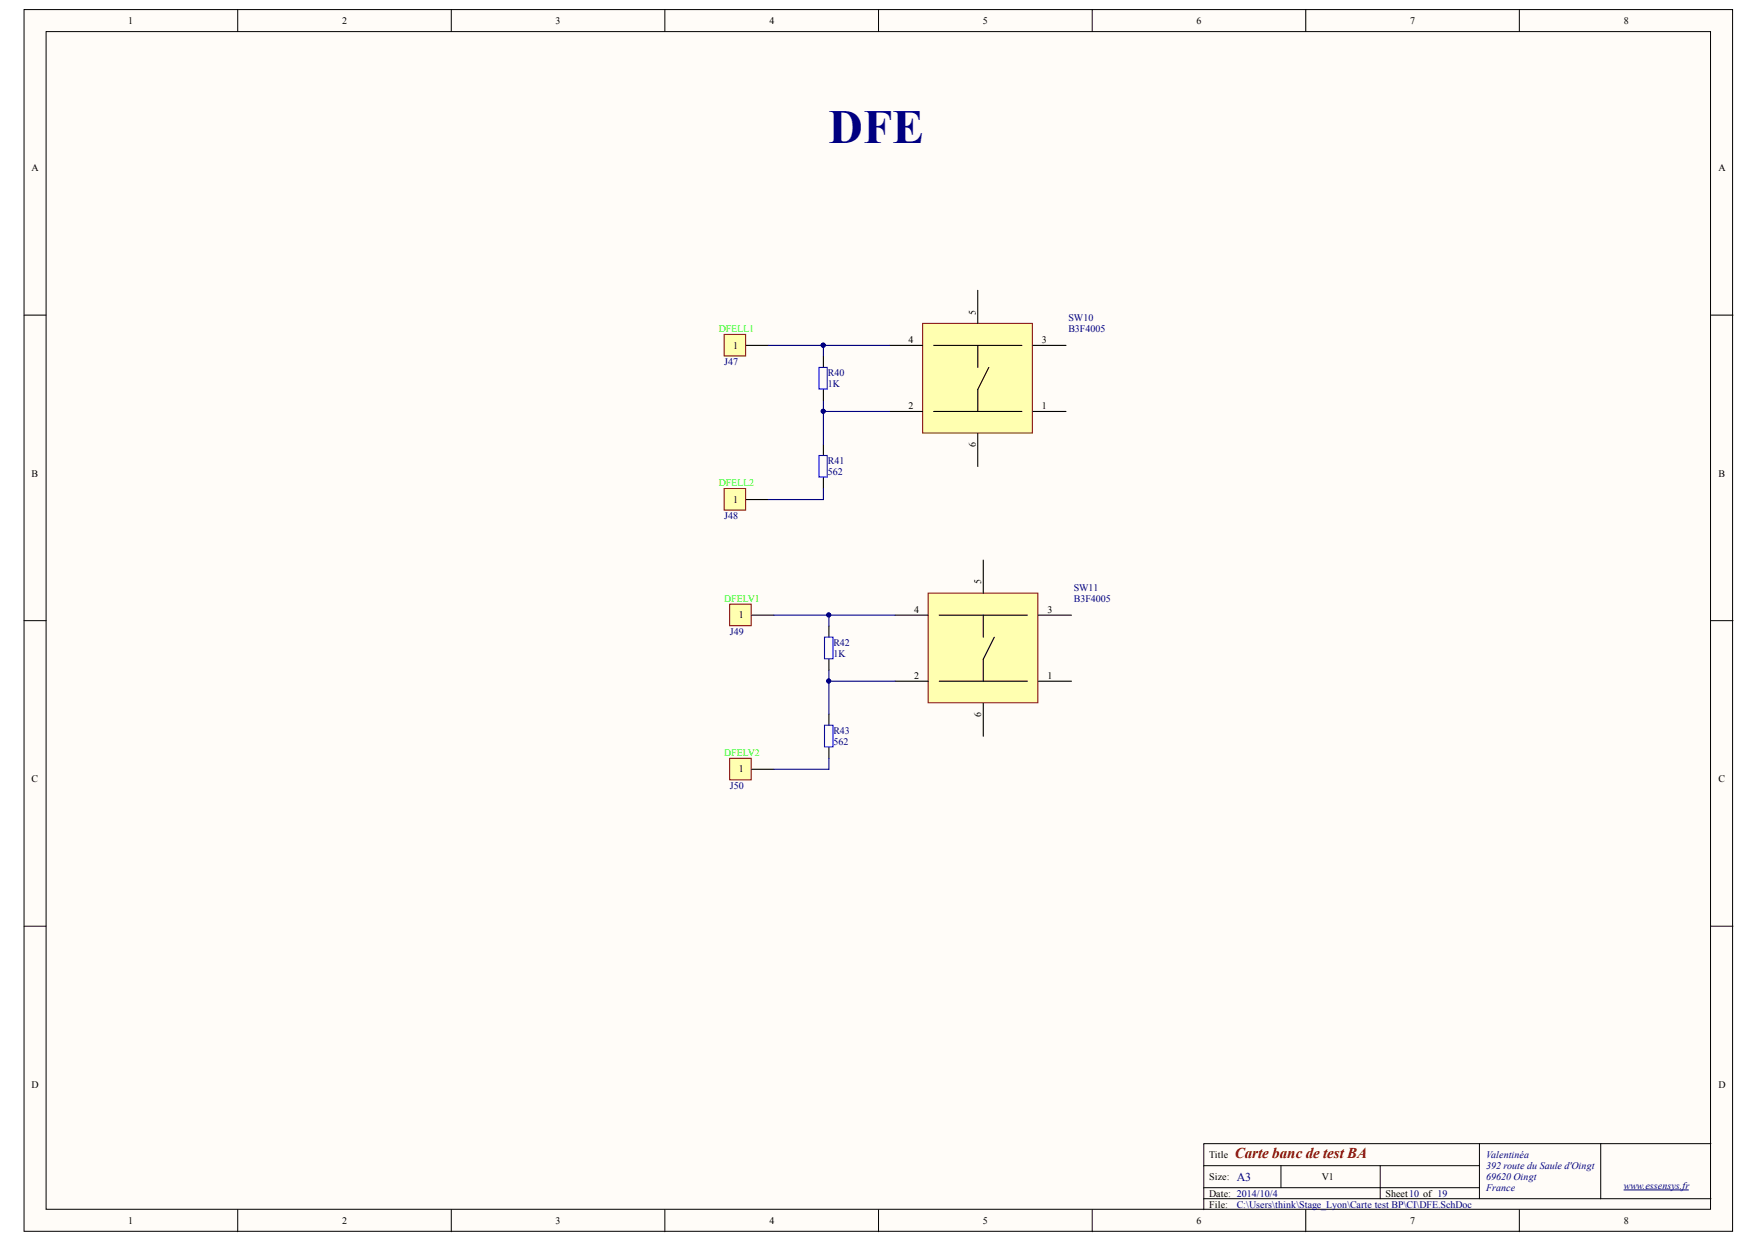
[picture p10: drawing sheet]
<svg xmlns="http://www.w3.org/2000/svg" width="297mm" height="210mm" viewBox="0 0 297 210" stroke-linecap="round" stroke-linejoin="round" font-family="sans-serif">
<g fill="#fffcf8" stroke="#000" stroke-width=".17">
<path d="M4.1 1.6h288.3v206.2h-288.3z"/>
<path d="M7.8 5.3h280.9v198.7h-280.9z"/>
</g>
<g fill="none" stroke="#000" stroke-width=".17">
<path d="M40.1 1.6v3.7M76.2 1.6v3.7M112.2 1.6v3.7M148.3 1.6v3.7M184.3 1.6v3.7M220.4 1.6v3.7M256.4 1.6v3.7M4.1 53.2h3.7M288.8 53.2h3.7M4.1 104.7h3.7M288.8 104.7h3.7M4.1 156.3h3.7"/>
<path d="M288.8 156.3h3.7M203.2 196.7h46.5M216.2 196.7v3.7M232.9 196.7v5.6M249.7 193v9.3M270.2 193h-67v11.1M288.8 193h-18.6v9.3M40.1 204.1v3.7M76.2 204.1v3.7M112.2 204.1v3.7M148.3 204.1v3.7M184.3 204.1v3.7"/>
<path d="M203.2 202.3h85.6M203.2 200.4h46.5M220.4 204.1v3.7M256.4 204.1v3.7"/>
</g>
<path d="M274.1 200.8h10.9" fill="none" stroke="#000080" stroke-width=".17"/>
<path d="M122.2 56.4h3.6v3.7h-3.6z" fill="#ffffb0" stroke="#800000" stroke-width=".17"/>
<path d="M125.9 58.3h3.8" fill="none" stroke="#000" stroke-width=".19"/>
<path d="M155.7 54.6h18.5v18.5h-18.5z" fill="#ffffb0" stroke="#800000" stroke-width=".17"/>
<path d="M150.1 58.3h5.6M157.6 58.3h14.9M165 49v5.6M165 58.3v3.7M174.3 58.3h5.6M150.1 69.4h5.6M157.6 69.4h14.9M165 73.1v5.6M166.9 62l-1.9 3.7v3.7M174.3 69.4h5.6" fill="none" stroke="#000" stroke-width=".19"/>
<path d="M122.2 82.4h3.6v3.7h-3.6z" fill="#ffffb0" stroke="#800000" stroke-width=".17"/>
<path d="M125.9 84.3h3.8" fill="none" stroke="#000" stroke-width=".19"/>
<path d="M123.2 101.9h3.6v3.7h-3.6z" fill="#ffffb0" stroke="#800000" stroke-width=".17"/>
<path d="M139 75v1.9M139 80.6v1.8M126.9 103.8h3.7" fill="none" stroke="#000" stroke-width=".19"/>
<path d="M138.2 76.9h1.4v3.6h-1.4z" fill="none" stroke="#00f" stroke-width=".19"/>
<path d="M123.2 127.9h3.6v3.7h-3.6z" fill="#ffffb0" stroke="#800000" stroke-width=".17"/>
<path d="M139 60.1v1.9M139 65.7v1.9M126.9 129.8h3.7" fill="none" stroke="#000" stroke-width=".19"/>
<path d="M129.7 58.3h20.4M139 58.3v1.8M139 67.6v7.4M139 69.4h11.1M139 82.4v1.9h-9.3" fill="none" stroke="#000080" stroke-width=".19"/>
<g fill="#000080" stroke="#000080" stroke-width=".17">
<circle cx="138.9" cy="69.4" r=".33"/>
<circle cx="138.9" cy="58.2" r=".33"/>
</g>
<path d="M138.2 62h1.4v3.6h-1.4z" fill="none" stroke="#00f" stroke-width=".19"/>
<path d="M156.6 100.1h18.6v18.5h-18.6z" fill="#ffffb0" stroke="#800000" stroke-width=".17"/>
<g fill="none" stroke="#000" stroke-width=".19">
<path d="M165.9 94.5v5.6M139.9 105.7v1.8M139.9 111.2v1.9M151.1 103.8h5.5M151.1 114.9h5.5M158.5 103.8h14.9M158.5 114.9h14.9M165.9 103.8v3.7M165.9 118.7v5.5M167.8 107.5l-1.9 3.7v3.7M175.3 103.8h5.5M175.3 114.9h5.5"/>
<path d="M139.9 120.5v1.9M139.9 126.1v1.8"/>
</g>
<path d="M139.2 107.5h1.4v3.7h-1.4zM139.2 122.4h1.4v3.6h-1.4z" fill="none" stroke="#00f" stroke-width=".19"/>
<path d="M130.6 103.8h9.3M139.9 113.1v7.4M139.9 114.9h11.2M151.1 103.8h-11.2v1.9M139.9 127.9v1.9h-9.3" fill="none" stroke="#000080" stroke-width=".19"/>
<g fill="#000080" stroke="#000080" stroke-width=".17">
<circle cx="139.9" cy="114.9" r=".33"/>
<circle cx="139.9" cy="103.8" r=".33"/>
</g>
<text font-size="8" fill="#000080" x="139.9" y="24.1">DFE</text>
<text font-size="2.5" fill="#800000" x="208.4" y="195.4">Carte banc de test BA</text>
<text font-size="2" fill="#000080" x="208.7" y="199.2">A3</text>
<g font-size="1.7">
<text x="21.6" y="4">1</text>
<text x="57.7" y="4">2</text>
<text x="93.8" y="4">3</text>
<text x="129.9" y="4">4</text>
<text x="165.9" y="4">5</text>
<text x="202" y="4">6</text>
<text x="238" y="4">7</text>
<text x="274.1" y="4">8</text>
<text x="5.3" y="28.9">A</text>
<text x="290.1" y="28.9">A</text>
<text x="164.7" y="53.1" transform="rotate(-90 164.7 53.1)">5</text>
<text x="123.8" y="58.8">1</text>
<text x="153.4" y="57.9">4</text>
<text x="175.8" y="57.9">3</text>
<text x="153.4" y="69.1">2</text>
<text x="175.8" y="69.1">1</text>
<text x="164.7" y="75.5" transform="rotate(-90 164.7 75.5)">6</text>
<text x="5.3" y="80.4">B</text>
<text x="290.1" y="80.4">B</text>
<text x="123.8" y="84.8">1</text>
<text x="165.6" y="98.6" transform="rotate(-90 165.6 98.6)">5</text>
<text x="124.7" y="104.3">1</text>
<text x="154.3" y="103.4">4</text>
<text x="176.8" y="103.4">3</text>
<text x="154.3" y="114.6">2</text>
<text x="176.8" y="114.6">1</text>
<text x="165.6" y="121" transform="rotate(-90 165.6 121)">6</text>
<text x="124.7" y="130.3">1</text>
<text x="5.3" y="132">C</text>
<text x="290.1" y="132">C</text>
<text x="5.3" y="183.5">D</text>
<text x="290.1" y="183.5">D</text>
<text x="204.1" y="195.4">Title</text>
<text x="204.1" y="199.1">Size:</text>
<text x="204.1" y="201.9">Date: 2014/10/4</text>
<text x="204.1" y="203.8">File:</text>
<text x="223.1" y="199.1">V1</text>
<text x="233.8" y="201.9">Sheet10 of 19</text>
<text x="21.6" y="206.6">1</text>
<text x="57.7" y="206.6">2</text>
<text x="93.8" y="206.6">3</text>
<text x="129.9" y="206.6">4</text>
<text x="165.9" y="206.6">5</text>
<text x="202" y="206.6">6</text>
<text x="238" y="206.6">7</text>
<text x="274.1" y="206.6">8</text>
</g>
<g font-size="1.7" fill="#0f0">
<text x="121.3" y="56.1">DFELL1</text>
<text x="121.3" y="82.1">DFELL2</text>
<text x="122.2" y="101.6">DFELV1</text>
<text x="122.2" y="127.6">DFELV2</text>
</g>
<g font-size="1.7" fill="#000080">
<text x="180.3" y="54.2">SW10</text>
<text x="180.3" y="56.1">B3F4005</text>
<text x="122.2" y="61.6">J47</text>
<text x="139.7" y="65.3">1K</text>
<text x="139.7" y="63.5">R40</text>
<text x="139.7" y="80.2">562</text>
<text x="139.7" y="78.3">R41</text>
<text x="122.2" y="87.6">J48</text>
<text x="181.2" y="99.7">SW11</text>
<text x="181.2" y="101.6">B3F4005</text>
<text x="123.2" y="107.1">J49</text>
<text x="140.7" y="110.8">1K</text>
<text x="140.7" y="109">R42</text>
<text x="140.7" y="125.7">562</text>
<text x="140.7" y="123.8">R43</text>
<text x="123.2" y="133.1">J50</text>
<text x="250.8" y="195.4">Valentinéa</text>
<text x="250.8" y="197.3">392 route du Saule d'Oingt</text>
<text x="208.7" y="203.8">C:\Users\think\Stage_Lyon\Carte test BP\CI\DFE.SchDoc</text>
<text x="250.8" y="199.1">69620 Oingt</text>
<text x="250.8" y="201">France</text>
<text x="274.1" y="200.6">www.essensys.fr</text>
</g>
</svg>
